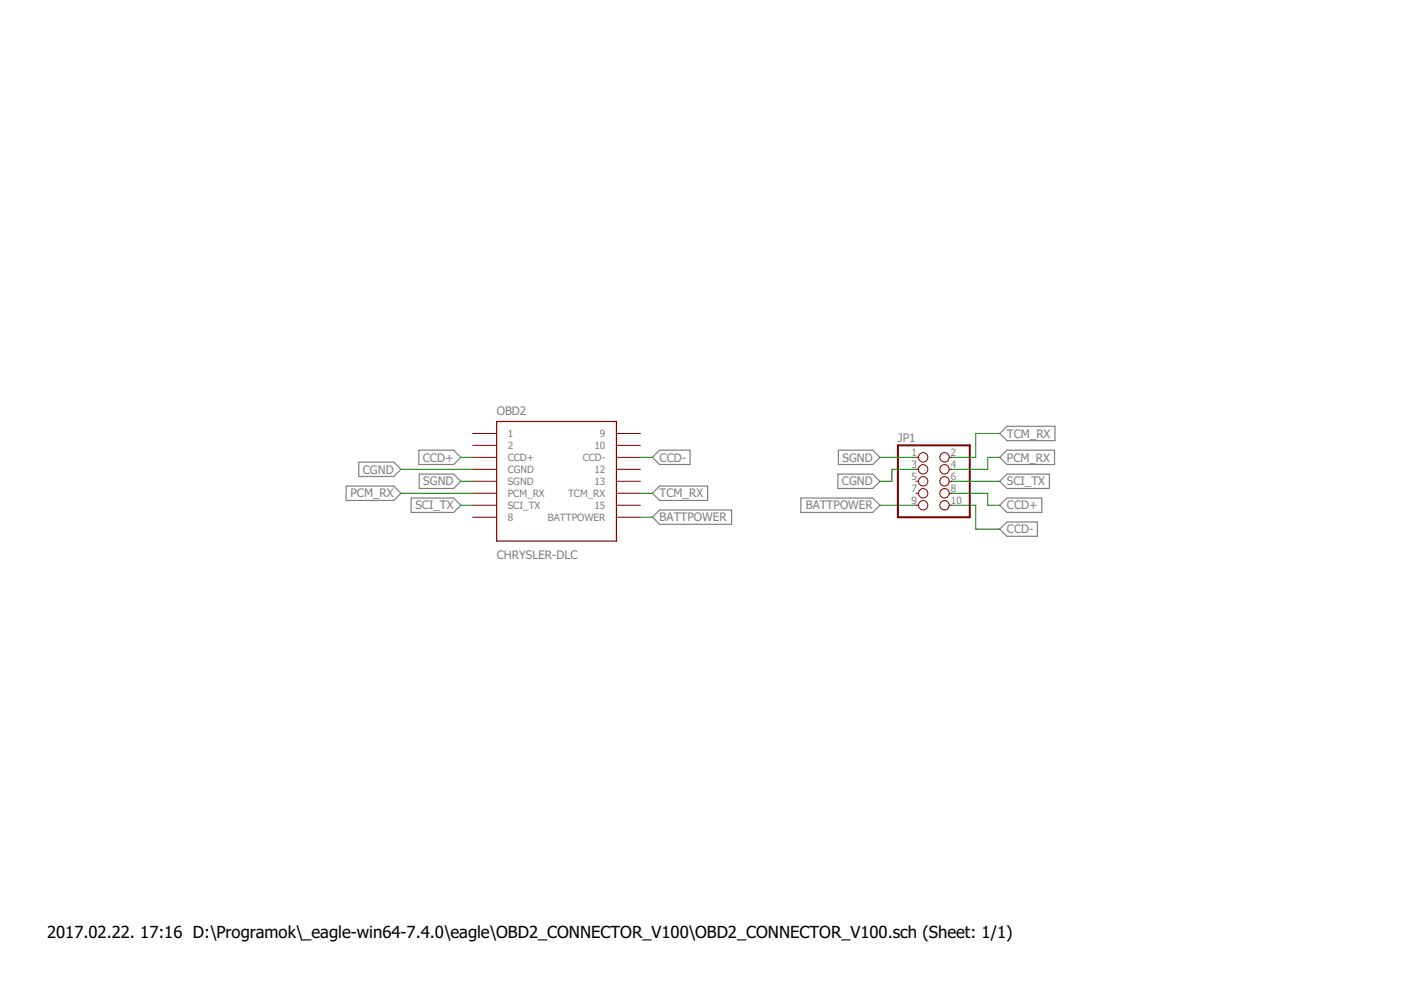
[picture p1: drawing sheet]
<svg xmlns="http://www.w3.org/2000/svg" width="297mm" height="210mm" viewBox="0 0 297 210" stroke-linecap="round" stroke-linejoin="round" font-family="sans-serif">
<g fill="none" stroke="#808080" stroke-width=".25">
<path d="M76.1 98h7.4l1.5 1.5-1.5 1.5h-7.4zM88.8 95.4h7.4l1.5 1.6-1.5 1.5h-7.4zM138.3 97l1.5-1.6h6.5v3.1h-6.5zM177.8 95.4h7.2l1.6 1.6-1.6 1.5h-7.2zM212 97l1.5-1.6h10.1v3.1h-10.1zM213.5 90.4h10.2v3h-10.2l-1.5-1.5zM73.4 103.1h10.1l1.5 1.5-1.5 1.5h-10.1zM87.2 105.6h9l1.5 1.5-1.5 1.5h-9zM88.9 100.5h7.3l1.5 1.5-1.5 1.6h-7.3zM138.3 109.7l1.5-1.6h15.3v3.1h-15.3zM138.3 104.6l1.5-1.5h10.2v3h-10.2zM169.8 105.6h15.2l1.6 1.5-1.6 1.5h-15.2z"/>
<path d="M177.7 100.5h7.3l1.6 1.5-1.6 1.6h-7.3zM212 107.1l1.5-1.5h7.4v3h-7.4zM212 102l1.5-1.5h9v3.1h-9zM212 112.2l1.5-1.5h6.4v3h-6.4z"/>
</g>
<path d="M105.3 89.4h25.4v25.3h-25.4z" fill="none" stroke="#800000" stroke-width=".25"/>
<g fill="none" stroke="#800000" stroke-width=".21">
<path d="M100.2 91.9h5.1M100.2 94.4h5.1M100.2 97h5.1M100.2 99.5h5.1M130.7 91.9h5.1M130.7 94.4h5.1M130.7 97h5.1M130.7 99.5h5.1M194.2 97h.6M194.2 99.5h.6M201.3 97h.5M201.3 99.5h.5"/>
<path d="M100.2 102h5.1M100.2 104.6h5.1M100.2 107.1h5.1M100.2 109.7h5.1M130.7 102h5.1M130.7 104.6h5.1M130.7 107.1h5.1M130.7 109.7h5.1M194.2 102h.6M194.2 104.6h.6M194.2 107.1h.6M201.3 102h.5"/>
<path d="M201.3 104.6h.5M201.3 107.1h.5"/>
<circle cx="195.7" cy="97" r=".99"/>
<circle cx="195.7" cy="99.5" r=".99"/>
<circle cx="200.3" cy="99.5" r=".99"/>
<circle cx="200.3" cy="97" r=".99"/>
<circle cx="195.7" cy="104.6" r=".99"/>
<circle cx="195.7" cy="107.1" r=".99"/>
<circle cx="195.7" cy="102" r=".99"/>
<circle cx="200.3" cy="102" r=".99"/>
<circle cx="200.3" cy="104.6" r=".99"/>
<circle cx="200.3" cy="107.1" r=".99"/>
</g>
<path d="M190.4 94.4h15.2v15.3h-15.2z" fill="none" stroke="#800000" stroke-width=".42"/>
<g fill="none" stroke="#008000" stroke-width=".21">
<path d="M85 99.5h15.2M97.7 97h2.5M135.8 97h2.5M186.6 97h7.6M194.2 99.5h-5.1v2.5h-2.5M212 91.9h-5.1v5.1h-5.1M212 97h-2.6v2.5h-7.6M85 104.6h15.2M97.7 107.1h2.5M97.7 102h2.5M135.8 104.6h2.5M135.8 109.7h2.5"/>
<path d="M186.6 107.1h7.6M201.8 104.6h7.6v2.5h2.6M201.8 107.1h5.1v5.1h5.1M201.8 102h10.2"/>
</g>
<text font-size="3.5" x="10" y="198.9">2017.02.22. 17:16 D:\Programok\_eagle-win64-7.4.0\eagle\OBD2_CONNECTOR_V100\OBD2_CONNECTOR_V100.sch (Sheet: 1/1)</text>
<g font-size="2.5" fill="#808080">
<text x="105.3" y="88.1">OBD2</text>
<text x="190.4" y="93.8">JP1</text>
<text x="213.5" y="92.8">TCM_RX</text>
<text x="76.9" y="100.4">CGND</text>
<text x="89.7" y="97.9">CCD+</text>
<text x="139.8" y="97.9">CCD-</text>
<text x="178.6" y="97.9">SGND</text>
<text x="213.5" y="97.9">PCM_RX</text>
<text x="74.3" y="105.5">PCM_RX</text>
<text x="89.7" y="102.9">SGND</text>
<text x="139.8" y="105.5">TCM_RX</text>
<text x="178.5" y="102.9">CGND</text>
<text x="213.5" y="102.9">SCI_TX</text>
<text x="88.1" y="108">SCI_TX</text>
<text x="139.8" y="110.5">BATTPOWER</text>
<text x="170.8" y="108">BATTPOWER</text>
<text x="213.5" y="108">CCD+</text>
<text x="213.5" y="113.1">CCD-</text>
<text x="105.3" y="118.5">CHRYSLER-DLC</text>
</g>
<g font-size="2.1" fill="#808080">
<text x="107.6" y="92.7">1</text>
<text x="107.6" y="95.2">2</text>
<text x="126" y="95.2">10</text>
<text x="127.2" y="92.7">9</text>
<text x="107.6" y="97.7">CCD+</text>
<text x="107.6" y="100.3">CGND</text>
<text x="123.5" y="97.7">CCD-</text>
<text x="126" y="100.3">12</text>
<text x="193.2" y="96.6">1</text>
<text x="193.2" y="99.2">3</text>
<text x="193.2" y="101.7">5</text>
<text x="201.6" y="96.6">2</text>
<text x="201.6" y="99.2">4</text>
<text x="201.6" y="101.7">6</text>
<text x="107.6" y="102.8">SGND</text>
<text x="107.6" y="105.3">PCM_RX</text>
<text x="107.6" y="107.9">SCI_TX</text>
<text x="120.4" y="105.3">TCM_RX</text>
<text x="126" y="102.8">13</text>
<text x="126" y="107.9">15</text>
<text x="193.2" y="104.2">7</text>
<text x="193.2" y="106.8">9</text>
<text x="201.6" y="104.2">8</text>
<text x="201.6" y="106.8">10</text>
<text x="107.6" y="110.4">8</text>
<text x="116.2" y="110.4">BATTPOWER</text>
</g>
</svg>
